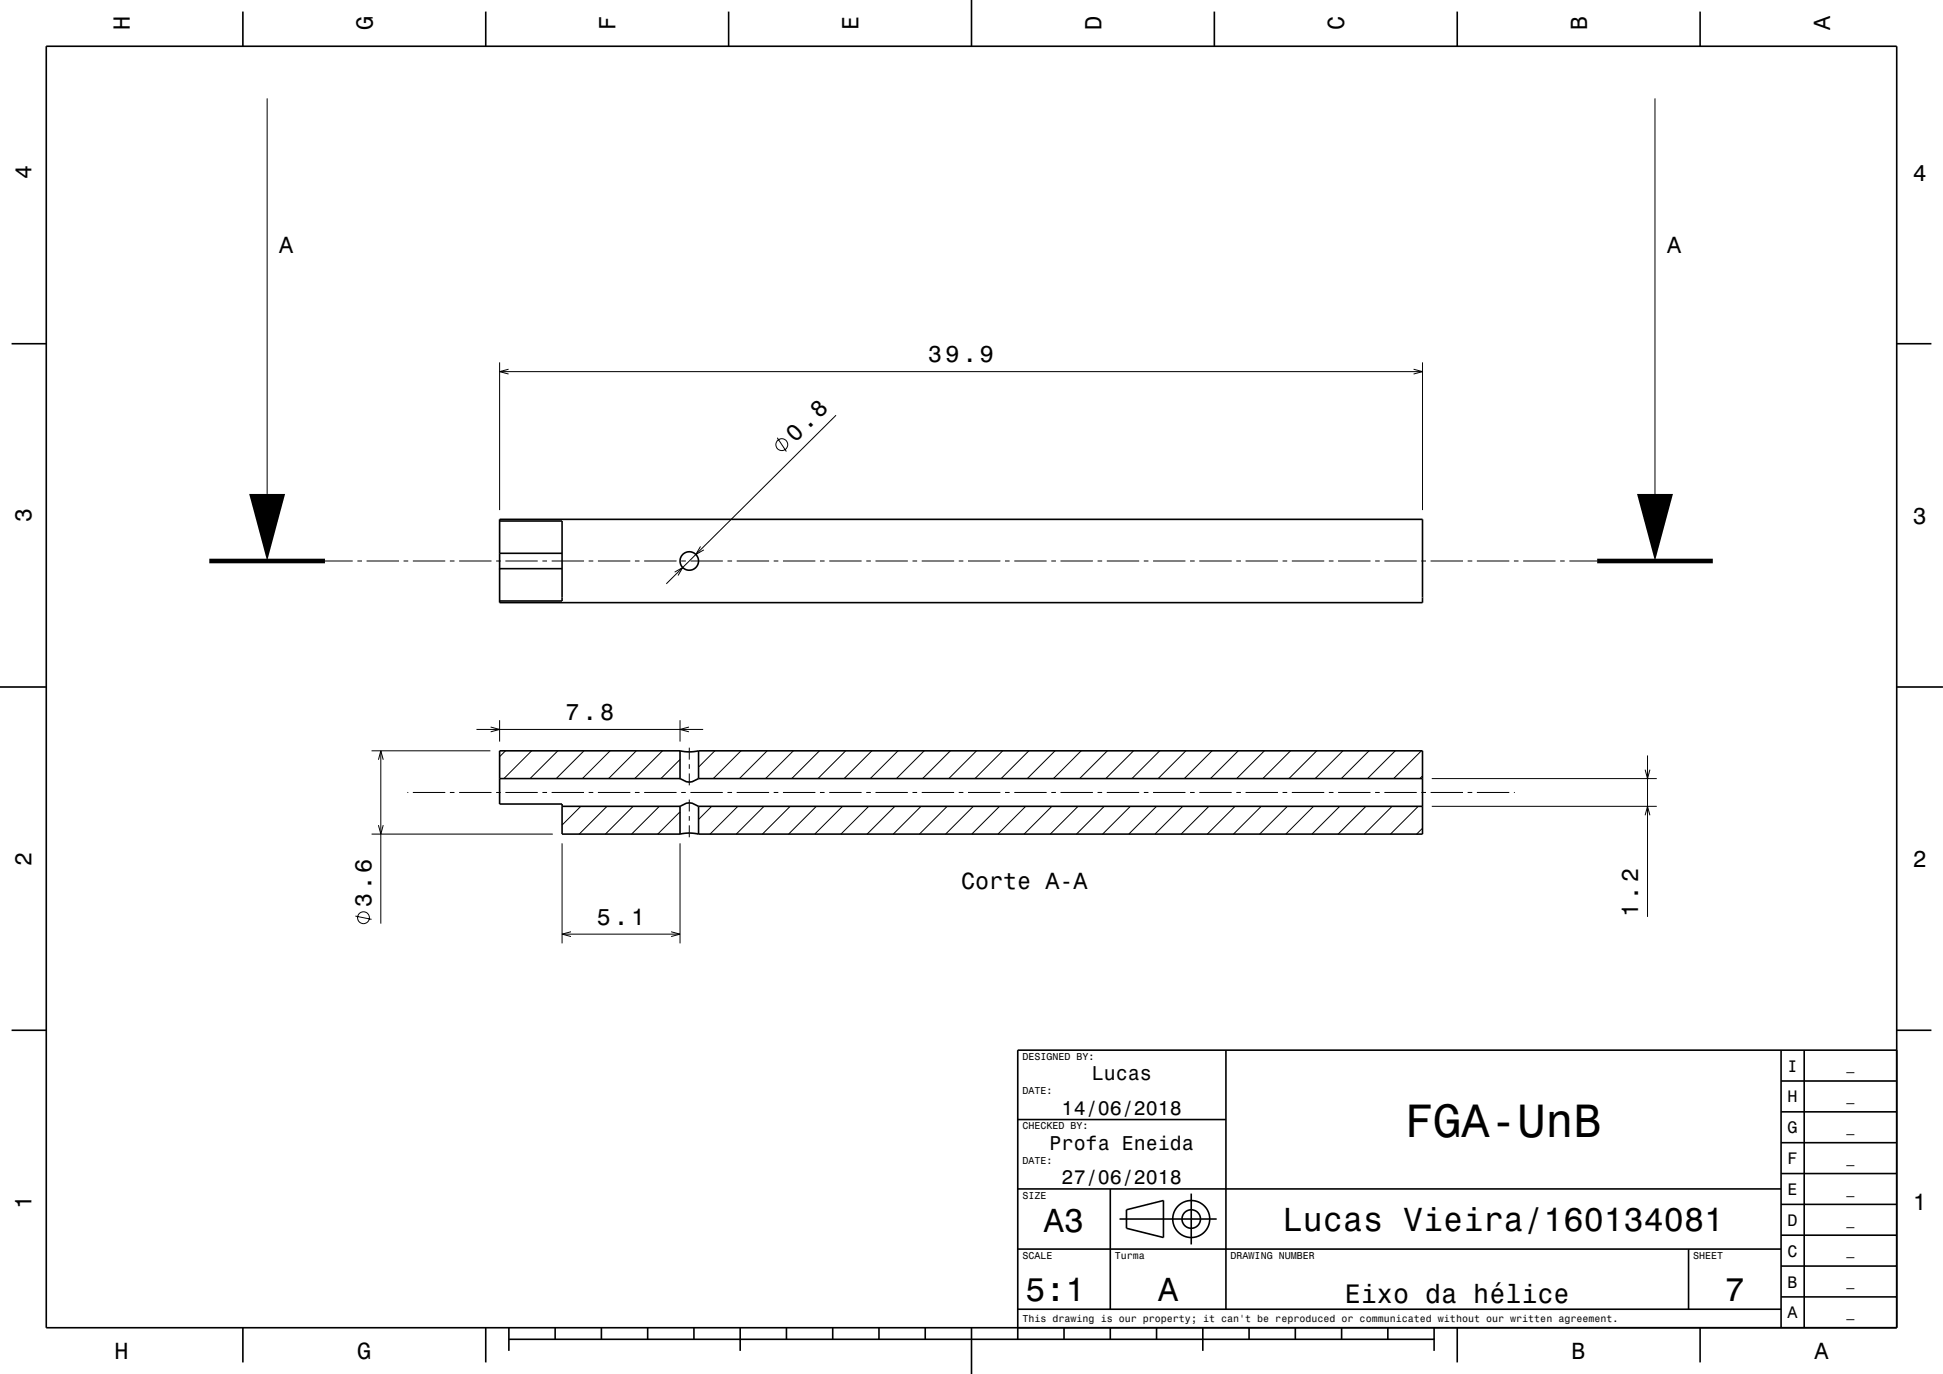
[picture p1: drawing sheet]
<svg xmlns="http://www.w3.org/2000/svg" width="420mm" height="297mm" viewBox="0 0 420 297" stroke-linecap="round" stroke-linejoin="round" font-family="sans-serif">
<g fill="none" stroke="#000" stroke-width=".22">
<path d="M57.7 21.3v85.5M357.7 21.3v85.5M108 78.3v32M109.9 79.8l-1.9 .5 1.9 .5M305.6 79.8l1.9 .5-1.9 .5M307.5 78.3v32M108 80.3h199.5M168 94.6l2 3M180.7 89.8l-36.7 36.4M151.4 118.1l-1 1.8 1.7-1M70.2 121.3h6M77.2 121.3h1"/>
<path d="M79.2 121.3h7M87.2 121.3h1M89.2 121.3h7M97.2 121.3h1M99.2 121.3h7M107.2 121.3h1M109.2 121.3h7M117.2 121.3h1M119.2 121.3h7M127.2 121.3h1M129.2 121.3h7M137.2 121.3h1"/>
<path d="M139.2 121.3h7M145.8 123.7l1.8-1-1 1.7M147.2 121.3h1M149.2 121.3h7M157.2 121.3h1M159.2 121.3h7M167.2 121.3h1M169.2 121.3h7M177.2 121.3h1M179.2 121.3h7M187.2 121.3h1M189.2 121.3h7"/>
<path d="M197.2 121.3h1M199.2 121.3h7M207.2 121.3h1M209.2 121.3h7M217.2 121.3h1M219.2 121.3h7M227.2 121.3h1M229.2 121.3h7M237.2 121.3h1M239.2 121.3h7M247.2 121.3h1M249.2 121.3h7"/>
<path d="M257.2 121.3h1M259.2 121.3h7M267.2 121.3h1M269.2 121.3h7M277.2 121.3h1M279.2 121.3h7M287.2 121.3h1M289.2 121.3h7M297.2 121.3h1M299.2 121.3h7M307.2 121.3h1M309.2 121.3h7"/>
<path d="M317.2 121.3h1M319.2 121.3h7M327.2 121.3h1M329.2 121.3h7M337.2 121.3h1M339.2 121.3h6M103 157.7h49M106.1 157.2l1.9 .5-1.9 .5M108 155.7v4.6M147 155.7v4.6M148.9 157.2l-1.9 .5 1.9 .5M80.3 162.3h25.7"/>
<path d="M81.8 178.4l.5 1.9 .5-1.9M81.8 164.2l.5-1.9 .5 1.9M82.3 162.3v37.4M88 171.3h.2M89.2 171.3h7M97.2 171.3h1M99.2 171.3h7M107.2 171.3h1M109.2 171.3h7M109.3 162.3l-1.3 1.3M114.9 162.3l-6 6M117.2 171.3h1"/>
<path d="M119.2 171.3h7M120.6 162.3l-6 6M125.6 174.3l-4.1 4.1M126.2 162.3l-6 6M127.2 171.3h1M129.2 171.3h7M131.2 174.3l-6 6M131.9 162.3l-6 6M136.9 174.3l-6 6M137.2 171.3h1M137.6 162.3l-6 6M139.2 171.3h7"/>
<path d="M142.5 174.3l-6 6M143.2 162.3l-6 6M147 175.5l-4.8 4.8M147 164.2l-4.1 4.1M147.2 171.3h1M149 161.6v2.6M149 165.2v1M149 167.2v2.6M149 172.8v2.6M149 176.4v1M149 178.4v2.6M149.2 171.3h7"/>
<path d="M153.8 174.3l-2.8 2.8M154.5 162.3l-3.5 3.5M157.2 171.3h1M159.2 171.3h7M159.5 174.3l-6 6M160.2 162.3l-6 6M165.1 174.3l-6 6M165.8 162.3l-6 6M167.2 171.3h1M169.2 171.3h7M170.8 174.3l-6 6M171.5 162.3l-6 6"/>
<path d="M176.5 174.3l-6 6M177.1 162.3l-6 6M177.2 171.3h1M179.2 171.3h7M182.1 174.3l-6 6M182.8 162.3l-6 6M187.2 171.3h1M187.8 174.3l-6 6M188.5 162.3l-6 6M189.2 171.3h7M193.4 174.3l-6 6M194.1 162.3l-6 6"/>
<path d="M197.2 171.3h1M199.1 174.3l-6 6M199.2 171.3h7M199.8 162.3l-6 6M204.7 174.3l-6 6M205.4 162.3l-6 6M207.2 171.3h1M209.2 171.3h7M210.4 174.3l-6 6M211.1 162.3l-6 6M216.1 174.3l-6 6M216.7 162.3l-6 6"/>
<path d="M217.2 171.3h1M219.2 171.3h7M221.7 174.3l-6 6M222.4 162.3l-6 6M227.2 171.3h1M227.4 174.3l-6 6M228.1 162.3l-6 6M229.2 171.3h7M233 174.3l-6 6M233.7 162.3l-6 6M237.2 171.3h1M238.7 174.3l-6 6"/>
<path d="M239.2 171.3h7M239.4 162.3l-6 6M244.3 174.3l-6 6M245 162.3l-6 6M247.2 171.3h1M249.2 171.3h7M250 174.3l-6 6M250.7 162.3l-6 6M255.7 174.3l-6 6M256.3 162.3l-6 6M257.2 171.3h1M259.2 171.3h7"/>
<path d="M261.3 174.3l-6 6M262 162.3l-6 6M267 174.3l-6 6M267.2 171.3h1M267.7 162.3l-6 6M269.2 171.3h7M272.6 174.3l-6 6M273.3 162.3l-6 6M277.2 171.3h1M278.3 174.3l-6 6M279 162.3l-6 6M279.2 171.3h7"/>
<path d="M283.9 174.3l-6 6M284.6 162.3l-6 6M287.2 171.3h1M289.2 171.3h7M289.6 174.3l-6 6M290.3 162.3l-6 6M295.3 174.3l-6 6M295.9 162.3l-6 6M297.2 171.3h1M299.2 171.3h7M300.9 174.3l-6 6M301.6 162.3l-6 6"/>
<path d="M306.6 174.3l-6 6M307.2 171.3h1M307.3 162.3l-6 6M307.5 167.7l-.6 .6M307.5 179l-1.3 1.3M309.2 171.3h7M309.5 174.3h48.6M309.5 168.3h48.6M317.2 171.3h1M319.2 171.3h7M327.2 171.3h.2M355.6 176.2l.5-1.9 .5 1.9"/>
<path d="M355.6 166.4l.5 1.9 .5-1.9M356.1 163.3v34.9M76.8 198l3.5 .7M80.3 180.3h39.2M121.5 182.3v21.6M147 182.3v21.6M121.5 201.9h25.5M123.4 201.4l-1.9 .5 1.9 .5M145.1 201.4l1.9 .5-1.9 .5"/>
<circle cx="169" cy="96.1" r="1.28"/>
<circle cx="78.6" cy="198.4" r="1.28"/>
</g>
<g fill="none" stroke="#000" stroke-width=".35">
<path d="M10 10h400v277h-400zM52.5 2.5v7.5M105 2.5v7.5M157.5 2.5v7.5M210 0v10M262.5 2.5v7.5M315 2.5v7.5M367.5 2.5v7.5M2.5 74.3h7.5M410 74.3h7.5M108 112.6h13.5v17.3h-13.5M108 112.3h199.5v18h-199.5z"/>
<path d="M108 119.6h13.5M108 122.9h13.5M0 148.5h10M410 148.5h10M108 168.3h39M121.5 174.3h25.5M147 162.3a9 9 0 0 0 4 0M147 168.3a3 3 0 0 0 4 0M147 174.3a3 3 0 0 1 4 0M147 162.3h-39v11.5h13.5v6.5h25.5M147 162.3v6M147 174.3v6"/>
<path d="M151 162.3h156.5v18h-156.5M151 162.3v6M151 174.3v6M151 174.3h156.5M151 168.3h156.5M147 180.3a9 9 0 0 1 4 0M2.5 222.7h7.5M265 227v56M385 233.7h25M385 227v60M390 227v60M410 222.7h7.5"/>
<path d="M410 227h-190v62.5M220 257h165M220 242h45M240 257v26M257.5 258v11M385 253.7h25M385 247h25M385 240.3h25M220 270h165M242 263.5h21M243.5 261.5l8-2v8l-8-2zM365 270v13"/>
<path d="M385 273.7h25M385 267h25M385 260.3h25M52.5 287v7.5M105 287v7.5M110 289.5h200M110 287v5M120 287v2.5M130 287v2.5M140 287v2.5M150 287v2.5M160 287v5"/>
<path d="M170 287v2.5M180 287v2.5M190 287v2.5M200 287v2.5M210 287v10M220 283h165M230 287v2.5M240 287v2.5M250 287v2.5M260 287v5M270 287v2.5M280 287v2.5"/>
<path d="M290 287v2.5M300 287v2.5M310 287v5M315 287v7.5M367.5 287v7.5M385 280.3h25"/>
<circle cx="149" cy="121.3" r="2"/>
<circle cx="257.5" cy="263.5" r="2"/>
<circle cx="257.5" cy="263.5" r="4"/>
</g>
<path d="M45.2 121.3h25M345.2 121.3h25" fill="none" stroke="#000" stroke-width="1" stroke-linecap="butt"/>
<g fill="#000">
<path d="M53.9 106.8h7.7l-3.9 14.5z" fill-rule="evenodd"/>
<path d="M353.9 106.8h7.7l-3.9 14.5z" fill-rule="evenodd"/>
</g>
<text font-size="10.1" x="303.7" y="245.7">FGA-UnB</text>
<g font-size="7.2">
<text x="225.7" y="266.3">A3</text>
<text x="277.3" y="266.1">Lucas Vieira/160134081</text>
<text x="221.7" y="281.3">5:1</text>
<text x="250.3" y="281.3">A</text>
<text x="372.8" y="281.3">7</text>
</g>
<text font-size="5.8" x="290.7" y="281.6">Eixo da hélice</text>
<g font-size="5">
<text x="28.1" y="6.5" transform="rotate(-90 28.1 6.5)">H</text>
<text x="80.6" y="6.5" transform="rotate(-90 80.6 6.5)">G</text>
<text x="133.1" y="6.5" transform="rotate(-90 133.1 6.5)">F</text>
<text x="185.6" y="6.5" transform="rotate(-90 185.6 6.5)">E</text>
<text x="238.1" y="6.5" transform="rotate(-90 238.1 6.5)">D</text>
<text x="290.6" y="6.5" transform="rotate(-90 290.6 6.5)">C</text>
<text x="343.1" y="6.5" transform="rotate(-90 343.1 6.5)">B</text>
<text x="395.6" y="6.5" transform="rotate(-90 395.6 6.5)">A</text>
<text x="6.8" y="38.7" transform="rotate(-90 6.8 38.7)">4</text>
<text x="413.5" y="39">4</text>
<text x="60.4" y="54.6">A</text>
<text x="360.4" y="54.6">A</text>
<text x="200.6" y="78.3">39.9</text>
<text x="171.9" y="95.7" transform="rotate(-45 171.9 95.7)">0.8</text>
<text x="6.8" y="112.9" transform="rotate(-90 6.8 112.9)">3</text>
<text x="413.5" y="113.2">3</text>
<text x="122.2" y="155.7">7.8</text>
<text x="6.8" y="187.1" transform="rotate(-90 6.8 187.1)">2</text>
<text x="413.5" y="187.4">2</text>
<text x="80.3" y="196.1" transform="rotate(-90 80.3 196.1)">3.6</text>
<text x="207.7" y="192.2">Corte A-A</text>
<text x="129" y="199.9">5.1</text>
<text x="354.1" y="198.2" transform="rotate(-90 354.1 198.2)">1.2</text>
<text x="6.8" y="261.3" transform="rotate(-90 6.8 261.3)">1</text>
<text x="413.5" y="261.6">1</text>
<text x="24.7" y="293.8">H</text>
<text x="77.2" y="293.8">G</text>
<text x="339.7" y="293.8">B</text>
<text x="392.2" y="293.8">A</text>
</g>
<g font-size="4.3">
<text x="236" y="233.5">Lucas</text>
<text x="229.5" y="241">14/06/2018</text>
<text x="226.9" y="248.5">Profa Eneida</text>
<text x="229.5" y="256">27/06/2018</text>
</g>
<g font-size="3.6">
<text x="386.4" y="231.6">I</text>
<text x="386.4" y="238.3">H</text>
<text x="386.4" y="245">G</text>
<text x="386.4" y="251.6">F</text>
<text x="386.4" y="258.3">E</text>
<text x="386.4" y="265">D</text>
<text x="386.4" y="271.6">C</text>
<text x="386.4" y="278.3">B</text>
<text x="386.4" y="285">A</text>
</g>
<g font-size="2.9">
<text x="399.1" y="231.4">_</text>
<text x="399.1" y="238">_</text>
<text x="399.1" y="244.7">_</text>
<text x="399.1" y="251.4">_</text>
<text x="399.1" y="258">_</text>
<text x="399.1" y="264.7">_</text>
<text x="399.1" y="271.4">_</text>
<text x="399.1" y="278">_</text>
<text x="399.1" y="284.7">_</text>
</g>
<g font-size="2.2">
<text x="221" y="229.1">DESIGNED BY:</text>
<text x="221" y="236.6">DATE:</text>
<text x="221" y="244.1">CHECKED BY:</text>
<text x="221" y="251.6">DATE:</text>
<text x="221" y="259.1">SIZE</text>
<text x="221" y="272.1">SCALE</text>
<text x="241" y="272.1">Turma</text>
<text x="266" y="272.1">DRAWING NUMBER</text>
<text x="366" y="272.1">SHEET</text>
<text x="221" y="285.8">This drawing is our property; it can't be reproduced or communicated without our written agreement.</text>
</g>
</svg>
